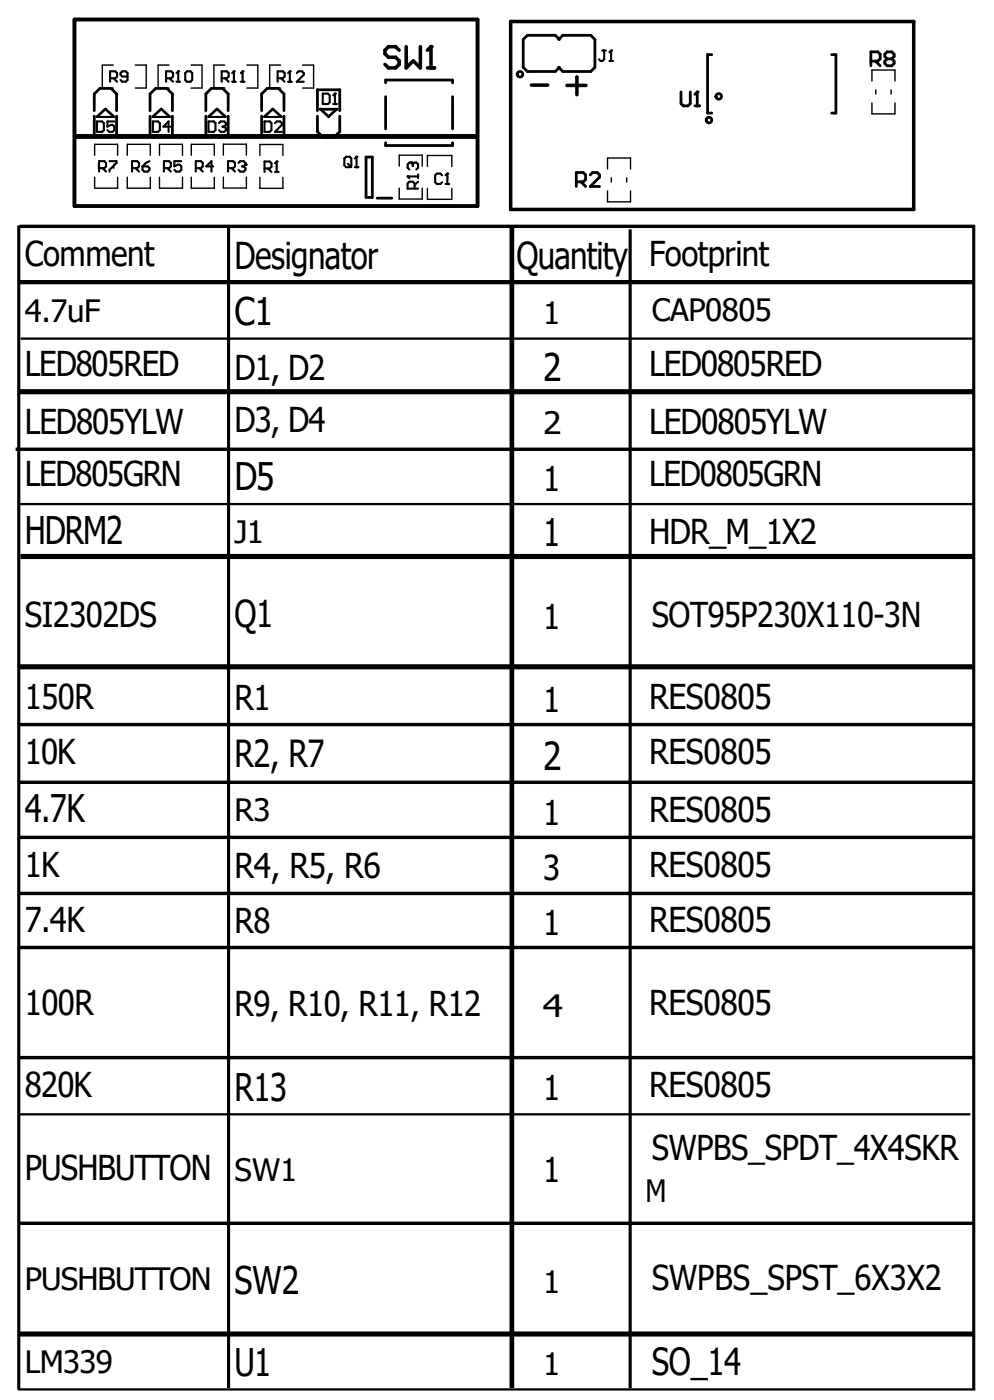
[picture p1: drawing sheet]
<svg xmlns="http://www.w3.org/2000/svg" width="105mm" height="148mm" viewBox="0 0 105 148" stroke-linecap="round" stroke-linejoin="round" font-family="sans-serif">
<path d="M53.9 2.3h42.6v19.8h-42.6z" fill="none" stroke="#000" stroke-width=".37"/>
<g fill="#fff">
<circle cx="71.3" cy="8.3" r=".44"/>
<circle cx="69.1" cy="6.6" r=".44"/>
<circle cx="65.1" cy="6.9" r=".44"/>
<circle cx="64.9" cy="4.2" r=".44"/>
<circle cx="89.8" cy="5.4" r=".44"/>
<circle cx="71.1" cy="13.9" r=".44"/>
<circle cx="94.5" cy="20.1" r=".44"/>
<circle cx="76.8" cy="16" r=".44"/>
</g>
<path d="M64.2 17.9v-1.2h2.4v1.2M64.6 18.8v.4M66.2 18.8v.4M92.1 8.6v-1.2h2.4v1.2M92.1 10.9v1.1h2.4v-1.1M92.5 9.5v.4M94.1 9.5v.4M64.2 20.2v1.1h2.4v-1.1" fill="none" stroke="#000" stroke-width=".15"/>
<g fill="none" stroke="#000" stroke-width=".29">
<path d="M59 4.2l.5-.5h2.9l.4 .5v2.9l-.4 .5h-2.9l-.5-.5M59.1 4.2l-.4-.5h-3l-.4 .5v2.9l.4 .5h3l.4-.5M60.9 19.2h.7l.3-.2v-.5l-.3-.3h-.7v1.5M61.4 19.2l.5 .5M62.3 18.5l.3-.3h.5l.2 .3v.2l-1 1h1M71.9 9.7v1.2l.3 .3h.5l.2-.3v-1.2M73.4 11.2h.5M73.7 9.7h.1M73.7 9.7v1.5M73.7 9.7l-.3 .3M75.2 5.8h-.5v6.2h.5M87.9 5.8h.4v6.2h-.4"/>
<path d="M92 6.5h.7l.3-.3v-.5l-.3-.2h-.7v1.5M92.5 6.5l.5 .5M93.7 6.2l-.2-.2v-.3l.2-.2h.5l.2 .2v.3l-.2 .2M93.7 6.2l-.2 .3v.2l.2 .3h.5l.2-.3v-.2l-.2-.3M93.7 6.2h.5"/>
<circle cx="54.9" cy="7.9" r=".29"/>
<circle cx="74.9" cy="12.7" r=".29"/>
<circle cx="75.9" cy="10.2" r=".29"/>
</g>
<path d="M7.9 2.1h42.5v19.7h-42.5zM56.1 9h1.8M59.9 9h2M60.9 8.2h.1M60.9 8.2v1.8" fill="none" stroke="#000" stroke-width=".37"/>
<path d="M63.6 5.3h.4M63.8 5.3v1l-.2 .1h-.1l-.2-.1M64.4 6.4h.3M64.6 5.3h.1M64.6 5.3v1.1M64.6 5.3l-.2 .2" fill="none" stroke="#000" stroke-width=".22"/>
<g fill="#fff">
<circle cx="33.1" cy="8.1" r=".44"/>
<circle cx="35.3" cy="6.4" r=".44"/>
<circle cx="39.3" cy="6.7" r=".44"/>
<circle cx="39.5" cy="4" r=".44"/>
<circle cx="14.6" cy="5.2" r=".44"/>
<circle cx="33.3" cy="13.5" r=".44"/>
<circle cx="9.9" cy="19.8" r=".44"/>
<circle cx="27.6" cy="15.7" r=".44"/>
</g>
<g fill="none" stroke="#000" stroke-width=".15">
<path d="M10 18.7v1.2h2.4v-1.2M10 16.4v-1.1h2.4v1.1M10.4 17.4v.4M12 6.9h-1.2v2.4h1.2M12 17.4v.4M13.4 18.7v1.2h2.5v-1.2M13.4 16.4v-1.1h2.5v1.1M14.3 6.9h1.1v2.4h-1.1M16.8 18.7v1.2h2.5v-1.2M16.8 16.4v-1.1h2.5v1.1M17.9 6.9h-1.2v2.4h1.2M20.2 6.9h1.1v2.4h-1.1"/>
<path d="M20.2 18.7v1.2h2.4v-1.2M20.2 16.4v-1.1h2.4v1.1M23.6 18.7v1.2h2.4v-1.2M23.6 16.4v-1.2h2.4v1.2M23.8 6.9h-1.2v2.4h1.2M26.1 6.9h1.1v2.4h-1.1M27.5 16.4v-1.1h2.4v1.1M27.5 18.7v1.2h2.4v-1.2M29.6 6.9h-1.1v2.4h1.1M32 6.9h1.1v2.4h-1.1M42.2 17.6v-1.2h2.4v1.2M42.2 19.9v1.1h2.4v-1.1"/>
<path d="M45.1 17.6v-1.2h2.6v1.2M45.1 19.9v1.2h2.6v-1.2M47.3 18.6v.3"/>
</g>
<path d="M10.3 12.3l.8-.8 .9 .8M16.1 12.3l.9-.8 .9 .8M22 12.3l.9-.8 .9 .8M27.9 12.3l.9-.8 .9 .8M33.8 11.5l.9 .8 .9-.8" fill="none" stroke="#000" stroke-width=".28"/>
<path d="M10.3 12.4h1.7M16.1 12.4h1.8M22 12.4h1.8M27.9 12.4h1.8" fill="none" stroke="#000" stroke-width=".25"/>
<g fill="none" stroke="#000" stroke-width=".29">
<path d="M10 11.7v-1.8l.5-.6h1.2l.6 .6v1.8M10 14.4h2.3M10 12.3v2.1M12.3 12.3v2.1M15.9 11.7v-1.8l.5-.6h1.2l.6 .6v1.8M15.9 14.4h2.3M15.9 12.3v2.1M18.2 12.3v2.1M21.7 11.7v-1.8l.6-.6h1.2l.6 .6v1.8M21.7 14.4h2.4M21.7 12.3v2.1M24.1 12.3v2.1"/>
<path d="M27.6 11.7v-1.8l.6-.6h1.2l.6 .6v1.8M27.6 12.3v2.1M27.6 14.4h2.4M30 12.3v2.1M33.5 12.3v1.6l.6 .6h1.2l.6-.6v-1.6M33.5 11.7v-2.2h2.4v2.2M33.8 11.6h1.8M38.7 16.6h.6v4.3h-.6zM40.7 8.8v-.3h7.1v.3M40.7 10.2v3.4M40.7 15.1v.3h7.1v-.3M47.8 10.2v3.4"/>
<path d="M2.1 23.9h100.8M39.8 20.9h1.6M2 76.6h100.9M2.1 82.7h100.7M2.1 88.5h100.7M2.1 94.4h100.8M2 100.2h100.9M2.1 111.8h100.9M2 129.3h100.9"/>
</g>
<path d="M7.9 2.1h42.5v19.7h-42.5zM42.2 5.3l-.4-.4h-.8l-.3 .4v.4l.3 .4h.8l.4 .3v.4l-.4 .4h-.8l-.3-.4M42.9 4.9v2.3l.8-.8 .7 .8v-2.3M45.2 7.2h.7M45.2 5.3l.3-.4v2.3" fill="none" stroke="#000" stroke-width=".37"/>
<path d="M7.9 14.4h42.5" fill="none" stroke="#000" stroke-width=".52"/>
<g fill="none" stroke="#000" stroke-width=".22">
<path d="M10.2 12.8h.6l.2 .2v.8l-.2 .1h-.6zM10.5 17.8h.5l.2-.2v-.4l-.2-.2h-.5v1.1M10.8 17.8l.4 .3M11.6 17h.7v.2l-.7 .8v.1M11.6 8.3h.6l.2-.2v-.4l-.2-.2h-.6v1.1M12 8.3l.4 .3M12.1 12.8h-.8v.6l.4-.2h.2l.2 .2v.4l-.2 .1h-.4l-.2-.1M13.5 8.1h-.6l-.2-.2v-.2l.2-.2h.4l.2 .2v.8l-.2 .1h-.4l-.2-.1M13.9 17.8h.6l.2-.2v-.4l-.2-.2h-.6v1.1M14.3 17.8l.4 .3M15.1 17.6h.5l.2 .2v.2l-.2 .1h-.4l-.1-.1zM15.8 17l-.4 .2-.3 .4"/>
<path d="M16.1 12.8h.6l.2 .2v.8l-.2 .1h-.6zM17.3 17.8h.6l.2-.2v-.4l-.2-.2h-.6v1.1M17.5 8.3h.6l.2-.2v-.4l-.2-.2h-.6v1.1M17.7 17.8l.4 .3M17.9 8.3l.4 .3M18 13.4h-.7l.5-.6v1.1M18.6 8.6h.4M18.8 7.5h.1M18.8 7.5v1.1M18.8 7.5l-.2 .2M19.2 17h-.8v.6l.4-.2h.2l.2 .2v.4l-.2 .1h-.4l-.2-.1M19.6 7.7l.2-.2h.3l.2 .2v.8l-.2 .1h-.3l-.2-.1z"/>
<path d="M20.7 17.8h.5l.2-.2v-.4l-.2-.2h-.5v1.1M21.1 17.8l.3 .3M22 12.8h.6l.2 .2v.8l-.2 .1h-.6zM22.5 17.6h-.7l.5-.6v1.1M23.1 13l.2-.2h.4l.2 .2v.2M23.4 8.3h.6l.2-.2v-.4l-.2-.2h-.6v1.1M23.5 13.4h.2M23.7 13.4l.2 .2v.2l-.2 .1h-.4l-.2-.1M23.8 8.3l.4 .3M23.9 13.2h.1M23.9 13.2l-.2 .2M24.1 17.8h.5l.2-.2v-.4l-.2-.2h-.5v1.1"/>
<path d="M24.5 17.8l.3 .3M24.5 8.6h.4M24.7 7.5h.1M24.7 7.5v1.1M24.7 7.5l-.2 .2M25.2 17.2l.2-.2h.3l.2 .2v.2M25.4 8.6h.4M25.6 17.6h.1M25.6 7.5h.1M25.6 7.5v1.1M25.6 7.5l-.2 .2M25.7 17.6l.2 .2v.2l-.2 .1h-.3l-.2-.1"/>
<path d="M25.9 17.4l-.2 .2M25.9 17.4h.1M27.9 12.8h.6l.2 .2v.8l-.2 .1h-.6zM27.9 17.8h.6l.2-.2v-.3l-.2-.2h-.6v1.1M28.3 17.8l.4 .4M29 13l.2-.2h.4l.2 .2v.2l-.8 .7h.8M29 18.2h.4M29.2 17.1h.1M29.2 17.1v1.1M29.2 17.1l-.2 .2M29.3 8.3h.6l.2-.2v-.4l-.2-.2h-.6v1.1M29.7 8.3l.4 .3"/>
<path d="M30.4 8.6h.4M30.6 7.5h.1M30.6 7.5v1.1M30.6 7.5l-.2 .2M31.4 7.7l.1-.2h.4l.2 .2v.2l-.7 .7h.7M34.1 9.9h.5l.2 .2v.7l-.2 .2h-.5zM35.2 11h.4M35.4 9.9h.1M35.4 9.9v1.1M35.4 9.9l-.2 .2M36.4 16.8l.2-.2h.3l.2 .2v.7l-.2 .2h-.3l-.2-.2zM36.7 17.3l.4 .4"/>
<path d="M37.5 17.7h.3M37.7 16.6h.1M37.7 16.6v1.1M37.7 16.6l-.2 .2M43.1 18.7h.1M43.1 18.7h1.1M43.1 18.7l.1 .1M43.4 17.2h.1M43.4 17.2h-.2l-.1 .2v.3l.1 .2M43.4 17.2l.2 .2M43.6 17.4l.2-.2h.2l.2 .2v.3l-.2 .2M43.6 17.4v.2"/>
<path d="M43.8 19.9v-.5l-.2-.2h-.4l-.1 .2v.5h1.1M44.2 19.2l-.4 .4M44.2 18.5v.3M46.7 18.5l-.2-.1h-.4l-.1 .1v.8l.1 .2h.4l.2-.2M47.1 19.5h.3M47.3 18.4h.1M47.3 18.4v1.1M47.3 18.4l-.2 .1"/>
</g>
<circle cx="45.5" cy="4.9" r=".19" fill="#000"/>
<path d="M2 29.8h100.8" fill="none" stroke="#000" stroke-width=".33"/>
<path d="M2.2 35.8h100.7M1.9 53.3h100.9M2.1 117.8h100.4M1.9 146.9h101.1" fill="none" stroke="#000" stroke-width=".24"/>
<path d="M2.1 41.4h100.8M2.2 58.8h100.6M1.9 70.5h101M2.1 141h100.8" fill="none" stroke="#000" stroke-width=".36"/>
<path d="M1.6 47.5h101.3" fill="none" stroke="#000" stroke-width=".3"/>
<path d="M2 23.8v123.1M24.1 23.9v122.8M66.6 24.2v122.6M102.9 23.8v123.1" fill="none" stroke="#000" stroke-width=".35"/>
<path d="M54.1 23.9v122.8" fill="none" stroke="#000" stroke-width=".42"/>
<text font-size="4.1" x="57.4" y="81.4">2</text>
<g font-size="4">
<text x="24.8" y="34.3">C1</text>
<text x="57.4" y="40.3">2</text>
<text x="24.8" y="51.8">D5</text>
<text x="2.6" y="57.5">HDRM2</text>
<text x="57.4" y="57.7">1</text>
<text x="2.6" y="86.9">4.7K</text>
<text x="24.8" y="116.4">R13</text>
<text x="24.8" y="136.8">SW2</text>
<text x="24.8" y="145.5">U1</text>
</g>
<g font-size="3.9">
<text x="24.8" y="28.4">Designator</text>
<text x="54.6" y="28.4">Quantity</text>
<text x="24.8" y="66.3">Q1</text>
<text x="24.8" y="81.1">R2, R7</text>
<text x="68.8" y="145.3">SO_14</text>
</g>
<g font-size="3.6">
<text x="2.6" y="28.1">Comment</text>
<text x="68.6" y="28.1">Footprint</text>
<text x="2.6" y="39.8">LED805RED</text>
<text x="24.8" y="40.2">D1, D2</text>
<text x="68.6" y="39.8">LED0805RED</text>
<text x="2.6" y="45.9">LED805YLW</text>
<text x="24.8" y="45.7">D3, D4</text>
<text x="68.6" y="45.9">LED0805YLW</text>
<text x="2.6" y="51.4">LED805GRN</text>
<text x="57.4" y="52">1</text>
<text x="68.6" y="51.4">LED0805GRN</text>
<text x="68.6" y="57.5">HDR_M_1X2</text>
<text x="2.6" y="66.3">SI2302DS</text>
<text x="57.4" y="66.5">1</text>
<text x="68.8" y="66.2">SOT95P230X110-3N</text>
<text x="2.6" y="75">150R</text>
<text x="24.8" y="75.1">R1</text>
<text x="57.4" y="75.2">1</text>
<text x="68.6" y="75">RES0805</text>
<text x="2.6" y="80.8">10K</text>
<text x="68.6" y="80.8">RES0805</text>
<text x="57.4" y="87.2">1</text>
<text x="68.6" y="86.9">RES0805</text>
<text x="2.6" y="92.7">1K</text>
<text x="24.8" y="92.8">R4, R5, R6</text>
<text x="57.4" y="93">3</text>
<text x="68.6" y="92.7">RES0805</text>
<text x="2.6" y="98.6">7.4K</text>
<text x="24.8" y="98.7">R8</text>
<text x="57.4" y="98.8">1</text>
<text x="68.6" y="98.5">RES0805</text>
<text x="2.6" y="107.3">100R</text>
<text x="24.8" y="107.4">R9, R10, R11, R12</text>
<text x="68.6" y="107.3">RES0805</text>
<text x="2.6" y="116">820K</text>
<text x="57.4" y="116.3">1</text>
<text x="68.6" y="116">RES0805</text>
<text x="2.6" y="124.8">PUSHBUTTON</text>
<text x="57.4" y="125">1</text>
<text x="68.8" y="122.6">SWPBS_SPDT_4X4SKR</text>
<text x="68.8" y="136.4">SWPBS_SPST_6X3X2</text>
</g>
<g font-size="3.3">
<text x="2.6" y="34">4.7uF</text>
<text x="57.4" y="34.2">1</text>
<text x="68.8" y="34">CAP0805</text>
<text x="57.4" y="45.9">2</text>
<text x="24.8" y="57.4">J1</text>
<text x="24.8" y="86.7">R3</text>
<text x="57.3" y="107.5">4</text>
<text x="24.8" y="124.8">SW1</text>
<text x="68.2" y="127.1">M</text>
<text x="2.6" y="136.4">PUSHBUTTON</text>
<text x="57.4" y="136.6">1</text>
<text x="2.6" y="145.1">LM339</text>
<text x="57.4" y="145.4">1</text>
</g>
</svg>
